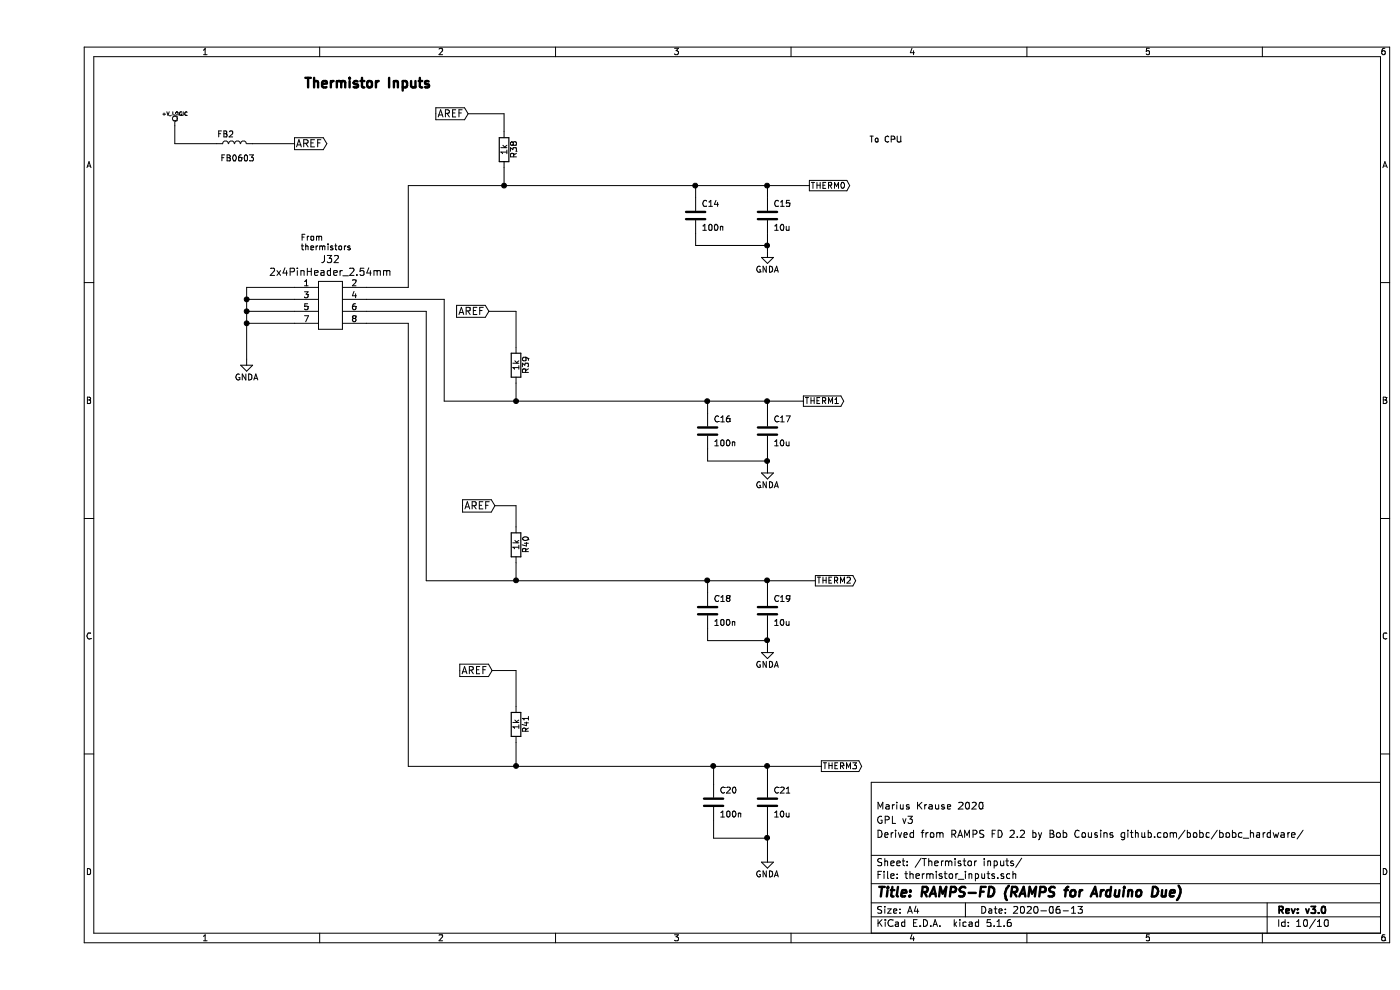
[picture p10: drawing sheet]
EESchema Schematic File Version 4
EELAYER 30 0
EELAYER END
$Descr A4 11693 8268
encoding utf-8
Sheet 10 10
Title "RAMPS-FD (RAMPS for Arduino Due)"
Date "2020-06-13"
Rev "v3.0"
Comp ""
Comment1 "Derived from RAMPS FD 2.2 by Bob Cousins github.com/bobc/bobc_hardware/"
Comment2 "GPL v3"
Comment3 "Marius Krause 2020"
Comment4 ""
$EndDescr
$Comp
L RAMPS-FD:100n C?
U 1 1
P 5500 1800
AR Path="/519E9453" Ref="C?"  Part="1" 
AR Path="/52C42F11/519E9453" Ref="C14"  Part="1" 
F 0 "C14" H 5550 1900 50  0000 L CNN
F 1 "100n" H 5550 1700 50  0000 L CNN
F 2 "RAMPS-FD:C_0603" H 5500 1800 60  0001 C CNN
F 3 "" H 5500 1800 60  0001 C CNN
F 4 "#100nF #50V #5%" H 5500 1800 50  0001 C CNN "Rating"
F 5 "yes" H 0   0   50  0001 C CNN "Fitted"
F 6 "LCSC: C85999" H 0   0   50  0001 C CNN "Ordering"
F 7 "0,016915" H 0   0   50  0001 C CNN "Price (USD)"
	1    5500 1800
	1    0    0    -1  
$EndComp
$Comp
L RAMPS-FD:100n C?
U 1 1
P 5600 3600
AR Path="/519E9445" Ref="C?"  Part="1" 
AR Path="/52C42F11/519E9445" Ref="C16"  Part="1" 
F 0 "C16" H 5650 3700 50  0000 L CNN
F 1 "100n" H 5650 3500 50  0000 L CNN
F 2 "RAMPS-FD:C_0603" H 5600 3600 60  0001 C CNN
F 3 "" H 5600 3600 60  0001 C CNN
F 4 "#100nF #50V #5%" H 5600 3600 50  0001 C CNN "Rating"
F 5 "yes" H 0   0   50  0001 C CNN "Fitted"
F 6 "LCSC: C85999" H 0   0   50  0001 C CNN "Ordering"
F 7 "0,016915" H 0   0   50  0001 C CNN "Price (USD)"
	1    5600 3600
	1    0    0    -1  
$EndComp
$Comp
L RAMPS-FD:100n C?
U 1 1
P 5600 5100
AR Path="/519E9435" Ref="C?"  Part="1" 
AR Path="/52C42F11/519E9435" Ref="C18"  Part="1" 
F 0 "C18" H 5650 5200 50  0000 L CNN
F 1 "100n" H 5650 5000 50  0000 L CNN
F 2 "RAMPS-FD:C_0603" H 5600 5100 60  0001 C CNN
F 3 "" H 5600 5100 60  0001 C CNN
F 4 "#100nF #50V #5%" H 5600 5100 50  0001 C CNN "Rating"
F 5 "yes" H 0   0   50  0001 C CNN "Fitted"
F 6 "LCSC: C85999" H 0   0   50  0001 C CNN "Ordering"
F 7 "0,016915" H 0   0   50  0001 C CNN "Price (USD)"
	1    5600 5100
	1    0    0    -1  
$EndComp
Text Notes 6950 1200 0    50   ~ 0
To CPU
Text Notes 2200 2100 0    50   ~ 0
From \nthermistors
$Comp
L RAMPS-FD:100n C?
U 1 1
P 5650 6700
AR Path="/517BAD21" Ref="C?"  Part="1" 
AR Path="/52C42F11/517BAD21" Ref="C20"  Part="1" 
F 0 "C20" H 5700 6800 50  0000 L CNN
F 1 "100n" H 5700 6600 50  0000 L CNN
F 2 "RAMPS-FD:C_0603" H 5650 6700 60  0001 C CNN
F 3 "" H 5650 6700 60  0001 C CNN
F 4 "#100nF #50V #5%" H 5650 6700 50  0001 C CNN "Rating"
F 5 "yes" H 0   0   50  0001 C CNN "Fitted"
F 6 "LCSC: C85999" H 0   0   50  0001 C CNN "Ordering"
F 7 "0,016915" H 0   0   50  0001 C CNN "Price (USD)"
	1    5650 6700
	1    0    0    -1  
$EndComp
$Comp
L RAMPS-FD:1k R?
U 1 1
P 4000 6050
AR Path="/5178644E" Ref="R?"  Part="1" 
AR Path="/52C42F11/5178644E" Ref="R41"  Part="1" 
F 0 "R41" V 4080 6050 50  0000 C CNN
F 1 "1k" V 4000 6050 50  0000 C CNN
F 2 "RAMPS-FD:R_0603" H 4000 6050 60  0001 C CNN
F 3 "" H 4000 6050 60  0001 C CNN
F 4 "yes" H 0   0   50  0001 C CNN "Fitted"
F 5 "0,003087" H 0   0   50  0001 C CNN "Price (USD)"
F 6 "LCSC: C328340" H 0   0   50  0001 C CNN "Ordering"
	1    4000 6050
	1    0    0    -1  
$EndComp
$Comp
L RAMPS-FD:10u C?
U 1 1
P 6100 6700
AR Path="/5178644D" Ref="C?"  Part="1" 
AR Path="/52C42F11/5178644D" Ref="C21"  Part="1" 
F 0 "C21" H 6150 6800 50  0000 L CNN
F 1 "10u" H 6150 6600 50  0000 L CNN
F 2 "RAMPS-FD:C_0603" H 6100 6700 60  0001 C CNN
F 3 "" H 6100 6700 60  0001 C CNN
F 4 "#10uF #25V #10%" H 6100 6700 50  0001 C CNN "Rating"
F 5 "yes" H 0   0   50  0001 C CNN "Fitted"
F 6 "LCSC: C96446" H 0   0   50  0001 C CNN "Ordering"
F 7 "0,043979" H 0   0   50  0001 C CNN "Price (USD)"
	1    6100 6700
	1    0    0    -1  
$EndComp
Text GLabel 6550 6400 2    50   Output ~ 0
THERM3
Text Notes 3300 750  2    80   ~ 16
Thermistor Inputs
Text GLabel 6500 4850 2    50   Output ~ 0
THERM2
$Comp
L RAMPS-FD:10u C?
U 1 1
P 6100 5100
AR Path="/50FC3AB4" Ref="C?"  Part="1" 
AR Path="/52C42F11/50FC3AB4" Ref="C19"  Part="1" 
F 0 "C19" H 6150 5200 50  0000 L CNN
F 1 "10u" H 6150 5000 50  0000 L CNN
F 2 "RAMPS-FD:C_0603" H 6100 5100 60  0001 C CNN
F 3 "" H 6100 5100 60  0001 C CNN
F 4 "#10uF #25V #10%" H 6100 5100 50  0001 C CNN "Rating"
F 5 "yes" H 0   0   50  0001 C CNN "Fitted"
F 6 "LCSC: C96446" H 0   0   50  0001 C CNN "Ordering"
F 7 "0,043979" H 0   0   50  0001 C CNN "Price (USD)"
	1    6100 5100
	1    0    0    -1  
$EndComp
$Comp
L RAMPS-FD:1k R?
U 1 1
P 4000 4550
AR Path="/50FC3AB3" Ref="R?"  Part="1" 
AR Path="/52C42F11/50FC3AB3" Ref="R40"  Part="1" 
F 0 "R40" V 4080 4550 50  0000 C CNN
F 1 "1k" V 4000 4550 50  0000 C CNN
F 2 "RAMPS-FD:R_0603" H 4000 4550 60  0001 C CNN
F 3 "" H 4000 4550 60  0001 C CNN
F 4 "yes" H 0   0   50  0001 C CNN "Fitted"
F 5 "0,003087" H 0   0   50  0001 C CNN "Price (USD)"
F 6 "LCSC: C328340" H 0   0   50  0001 C CNN "Ordering"
	1    4000 4550
	1    0    0    -1  
$EndComp
$Comp
L RAMPS-FD:1k R?
U 1 1
P 4000 3050
AR Path="/50FC3A9E" Ref="R?"  Part="1" 
AR Path="/52C42F11/50FC3A9E" Ref="R39"  Part="1" 
F 0 "R39" V 4080 3050 50  0000 C CNN
F 1 "1k" V 4000 3050 50  0000 C CNN
F 2 "RAMPS-FD:R_0603" H 4000 3050 60  0001 C CNN
F 3 "" H 4000 3050 60  0001 C CNN
F 4 "yes" H 0   0   50  0001 C CNN "Fitted"
F 5 "0,003087" H 0   0   50  0001 C CNN "Price (USD)"
F 6 "LCSC: C328340" H 0   0   50  0001 C CNN "Ordering"
	1    4000 3050
	1    0    0    -1  
$EndComp
$Comp
L RAMPS-FD:10u C?
U 1 1
P 6100 3600
AR Path="/50FC3A9D" Ref="C?"  Part="1" 
AR Path="/52C42F11/50FC3A9D" Ref="C17"  Part="1" 
F 0 "C17" H 6150 3700 50  0000 L CNN
F 1 "10u" H 6150 3500 50  0000 L CNN
F 2 "RAMPS-FD:C_0603" H 6100 3600 60  0001 C CNN
F 3 "" H 6100 3600 60  0001 C CNN
F 4 "#10uF #25V #10%" H 6100 3600 50  0001 C CNN "Rating"
F 5 "yes" H 0   0   50  0001 C CNN "Fitted"
F 6 "LCSC: C96446" H 0   0   50  0001 C CNN "Ordering"
F 7 "0,043979" H 0   0   50  0001 C CNN "Price (USD)"
	1    6100 3600
	1    0    0    -1  
$EndComp
Text GLabel 6400 3350 2    50   Output ~ 0
THERM1
Text GLabel 6450 1550 2    50   Output ~ 0
THERM0
$Comp
L RAMPS-FD:10u C?
U 1 1
P 6100 1800
AR Path="/50FC3A14" Ref="C?"  Part="1" 
AR Path="/52C42F11/50FC3A14" Ref="C15"  Part="1" 
F 0 "C15" H 6150 1900 50  0000 L CNN
F 1 "10u" H 6150 1700 50  0000 L CNN
F 2 "RAMPS-FD:C_0603" H 6100 1800 60  0001 C CNN
F 3 "" H 6100 1800 60  0001 C CNN
F 4 "#10uF #25V #10%" H 6100 1800 50  0001 C CNN "Rating"
F 5 "yes" H 0   0   50  0001 C CNN "Fitted"
F 6 "LCSC: C96446" H 0   0   50  0001 C CNN "Ordering"
F 7 "0,043979" H 0   0   50  0001 C CNN "Price (USD)"
	1    6100 1800
	1    0    0    -1  
$EndComp
$Comp
L RAMPS-FD:1k R?
U 1 1
P 3900 1250
AR Path="/50FC3A00" Ref="R?"  Part="1" 
AR Path="/52C42F11/50FC3A00" Ref="R38"  Part="1" 
F 0 "R38" V 3980 1250 50  0000 C CNN
F 1 "1k" V 3900 1250 50  0000 C CNN
F 2 "RAMPS-FD:R_0603" H 3900 1250 60  0001 C CNN
F 3 "" H 3900 1250 60  0001 C CNN
F 4 "yes" H 0   0   50  0001 C CNN "Fitted"
F 5 "0,003087" H 0   0   50  0001 C CNN "Price (USD)"
F 6 "LCSC: C328340" H 0   0   50  0001 C CNN "Ordering"
	1    3900 1250
	1    0    0    -1  
$EndComp
$Comp
L power:GNDA #PWR?
U 1 1
P 1750 3000
AR Path="/52CCBFF0" Ref="#PWR?"  Part="1" 
AR Path="/52C42F11/52CCBFF0" Ref="#PWR0105"  Part="1" 
F 0 "#PWR0105" H 1750 2750 50  0001 C CNN
F 1 "GNDA" H 1750 2850 50  0000 C CNN
F 2 "" H 1750 3000 50  0000 C CNN
F 3 "" H 1750 3000 50  0000 C CNN
	1    1750 3000
	1    0    0    -1  
$EndComp
$Comp
L RAMPS-FD:+V_LOGIC #PWR0103
U 1 1
P 1150 1050
F 0 "#PWR0103" H 1150 1020 30  0001 C CNN
F 1 "+V_LOGIC" H 1150 1150 30  0000 C CNN
F 2 "" H 1150 1050 60  0001 C CNN
F 3 "" H 1150 1050 60  0001 C CNN
	1    1150 1050
	1    0    0    -1  
$EndComp
$Comp
L RAMPS-FD:FB0603 FB2
U 1 1
P 1650 1200
F 0 "FB2" V 1725 1275 50  0000 C CNN
F 1 "FB0603" V 1525 1175 50  0000 C CNN
F 2 "RAMPS-FD:R_0603" H 1650 1200 50  0001 C CNN
F 3 "~" H 1650 1200 50  0000 C CNN
F 4 "#500mA #390Ohm@100MHz" H 1650 1200 50  0001 C CNN "Rating"
F 5 "yes" H 0   0   50  0001 C CNN "Fitted"
F 6 "LCSC: C441755" H 0   0   50  0001 C CNN "Ordering"
F 7 "0,032936" H 0   0   50  0001 C CNN "Price (USD)"
	1    1650 1200
	0    -1   -1   0   
$EndComp
Text GLabel 2150 1200 2    60   Output ~ 0
AREF
Text GLabel 3600 950  0    60   Input ~ 0
AREF
Text GLabel 3775 2600 0    60   Input ~ 0
AREF
Text GLabel 3825 4225 0    60   Input ~ 0
AREF
Text GLabel 3800 5600 0    60   Input ~ 0
AREF
Wire Wire Line
	2750 2600 3250 2600
Wire Wire Line
	3250 2600 3250 4850
Wire Wire Line
	3250 4850 4000 4850
Wire Wire Line
	3100 1550 3900 1550
Wire Wire Line
	3100 1550 3100 2400
Wire Wire Line
	3100 2400 2750 2400
Connection ~ 5600 3350
Connection ~ 6100 2050
Wire Wire Line
	5500 1950 5500 2050
Wire Wire Line
	5500 2050 6100 2050
Wire Wire Line
	5600 4850 5600 4950
Wire Wire Line
	3100 6400 4000 6400
Wire Wire Line
	3100 2700 3100 6400
Wire Wire Line
	5650 6400 5650 6550
Wire Wire Line
	5650 6850 5650 7000
Connection ~ 6100 7000
Wire Wire Line
	6100 6850 6100 7000
Connection ~ 6100 6400
Wire Wire Line
	6100 6400 6100 6550
Wire Wire Line
	4000 5600 4000 5900
Connection ~ 1750 2600
Wire Wire Line
	3900 950  3900 1100
Wire Wire Line
	6100 1950 6100 2050
Wire Wire Line
	6100 3750 6100 3850
Connection ~ 6100 3350
Wire Wire Line
	4000 2600 4000 2900
Wire Wire Line
	4000 4225 4000 4400
Wire Wire Line
	6100 4850 6100 4950
Connection ~ 6100 4850
Wire Wire Line
	6100 5250 6100 5350
Connection ~ 1750 2700
Wire Wire Line
	1750 2400 1750 2500
Connection ~ 1750 2500
Wire Wire Line
	3100 2700 2750 2700
Connection ~ 5650 6400
Wire Wire Line
	5650 7000 6100 7000
Wire Wire Line
	5600 5350 6100 5350
Wire Wire Line
	5600 5350 5600 5250
Connection ~ 6100 5350
Connection ~ 5600 4850
Wire Wire Line
	5500 1650 5500 1550
Connection ~ 5500 1550
Wire Wire Line
	5600 3350 5600 3450
Wire Wire Line
	5600 3750 5600 3850
Wire Wire Line
	5600 3850 6100 3850
Connection ~ 6100 3850
Wire Wire Line
	2750 2500 3400 2500
Wire Wire Line
	3400 2500 3400 3350
Wire Wire Line
	3400 3350 4000 3350
Wire Wire Line
	6100 1650 6100 1550
Connection ~ 6100 1550
Wire Wire Line
	3900 1400 3900 1550
Connection ~ 3900 1550
Wire Wire Line
	6100 3350 6100 3450
Wire Wire Line
	4000 3200 4000 3350
Connection ~ 4000 3350
Wire Wire Line
	4000 4700 4000 4850
Connection ~ 4000 4850
Wire Wire Line
	4000 6400 4000 6200
Connection ~ 4000 6400
Wire Wire Line
	3600 950  3900 950 
Wire Wire Line
	4000 5600 3800 5600
Wire Wire Line
	4000 4225 3825 4225
Wire Wire Line
	4000 2600 3775 2600
$Comp
L power:GNDA #PWR0104
U 1 1
P 6100 2100
F 0 "#PWR0104" H 6100 1850 50  0001 C CNN
F 1 "GNDA" H 6100 1950 50  0000 C CNN
F 2 "" H 6100 2100 50  0000 C CNN
F 3 "" H 6100 2100 50  0000 C CNN
	1    6100 2100
	1    0    0    -1  
$EndComp
$Comp
L power:GNDA #PWR0106
U 1 1
P 6100 3900
F 0 "#PWR0106" H 6100 3650 50  0001 C CNN
F 1 "GNDA" H 6100 3750 50  0000 C CNN
F 2 "" H 6100 3900 50  0000 C CNN
F 3 "" H 6100 3900 50  0000 C CNN
	1    6100 3900
	1    0    0    -1  
$EndComp
$Comp
L power:GNDA #PWR0107
U 1 1
P 6100 5400
F 0 "#PWR0107" H 6100 5150 50  0001 C CNN
F 1 "GNDA" H 6100 5250 50  0000 C CNN
F 2 "" H 6100 5400 50  0000 C CNN
F 3 "" H 6100 5400 50  0000 C CNN
	1    6100 5400
	1    0    0    -1  
$EndComp
$Comp
L power:GNDA #PWR0108
U 1 1
P 6100 7150
F 0 "#PWR0108" H 6100 6900 50  0001 C CNN
F 1 "GNDA" H 6100 7000 50  0000 C CNN
F 2 "" H 6100 7150 50  0000 C CNN
F 3 "" H 6100 7150 50  0000 C CNN
	1    6100 7150
	1    0    0    -1  
$EndComp
Wire Wire Line
	5600 3350 6100 3350
Wire Wire Line
	6100 2050 6100 2100
Wire Wire Line
	6100 7000 6100 7150
Wire Wire Line
	6100 6400 6550 6400
Wire Wire Line
	1750 2600 1750 2700
Wire Wire Line
	6100 3350 6400 3350
Wire Wire Line
	6100 4850 6500 4850
Wire Wire Line
	1750 2700 1750 3000
Wire Wire Line
	1750 2500 1750 2600
Wire Wire Line
	5650 6400 6100 6400
Wire Wire Line
	6100 5350 6100 5400
Wire Wire Line
	5600 4850 6100 4850
Wire Wire Line
	5500 1550 6100 1550
Wire Wire Line
	6100 3850 6100 3900
Wire Wire Line
	6100 1550 6450 1550
Wire Wire Line
	3900 1550 5500 1550
Wire Wire Line
	4000 3350 5600 3350
Wire Wire Line
	4000 4850 5600 4850
Wire Wire Line
	4000 6400 5650 6400
$Comp
L RAMPS-FD:2x4PinHeader_2.54mm J32
U 1 1
P 2350 2400
F 0 "J32" H 2450 2637 60  0000 C CNN
F 1 "2x4PinHeader_2.54mm" H 2450 2531 60  0000 C CNN
F 2 "RAMPS-FD:pin_header_2.54mm_2x4" H 2350 2400 60  0001 C CNN
F 3 "" H 2350 2400 60  0001 C CNN
F 4 "yes" H 0   0   50  0001 C CNN "Fitted"
F 5 "LCSC: C124386" H 0   0   50  0001 C CNN "Ordering"
F 6 "0,039494" H 0   0   50  0001 C CNN "Price (USD)"
	1    2350 2400
	1    0    0    -1  
$EndComp
Wire Wire Line
	1750 2400 2150 2400
Wire Wire Line
	1750 2500 2150 2500
Wire Wire Line
	1750 2600 2150 2600
Wire Wire Line
	1750 2700 2150 2700
Wire Wire Line
	1500 1200 1150 1200
Wire Wire Line
	1150 1200 1150 1050
Wire Wire Line
	1800 1200 2150 1200
$EndSCHEMATC
